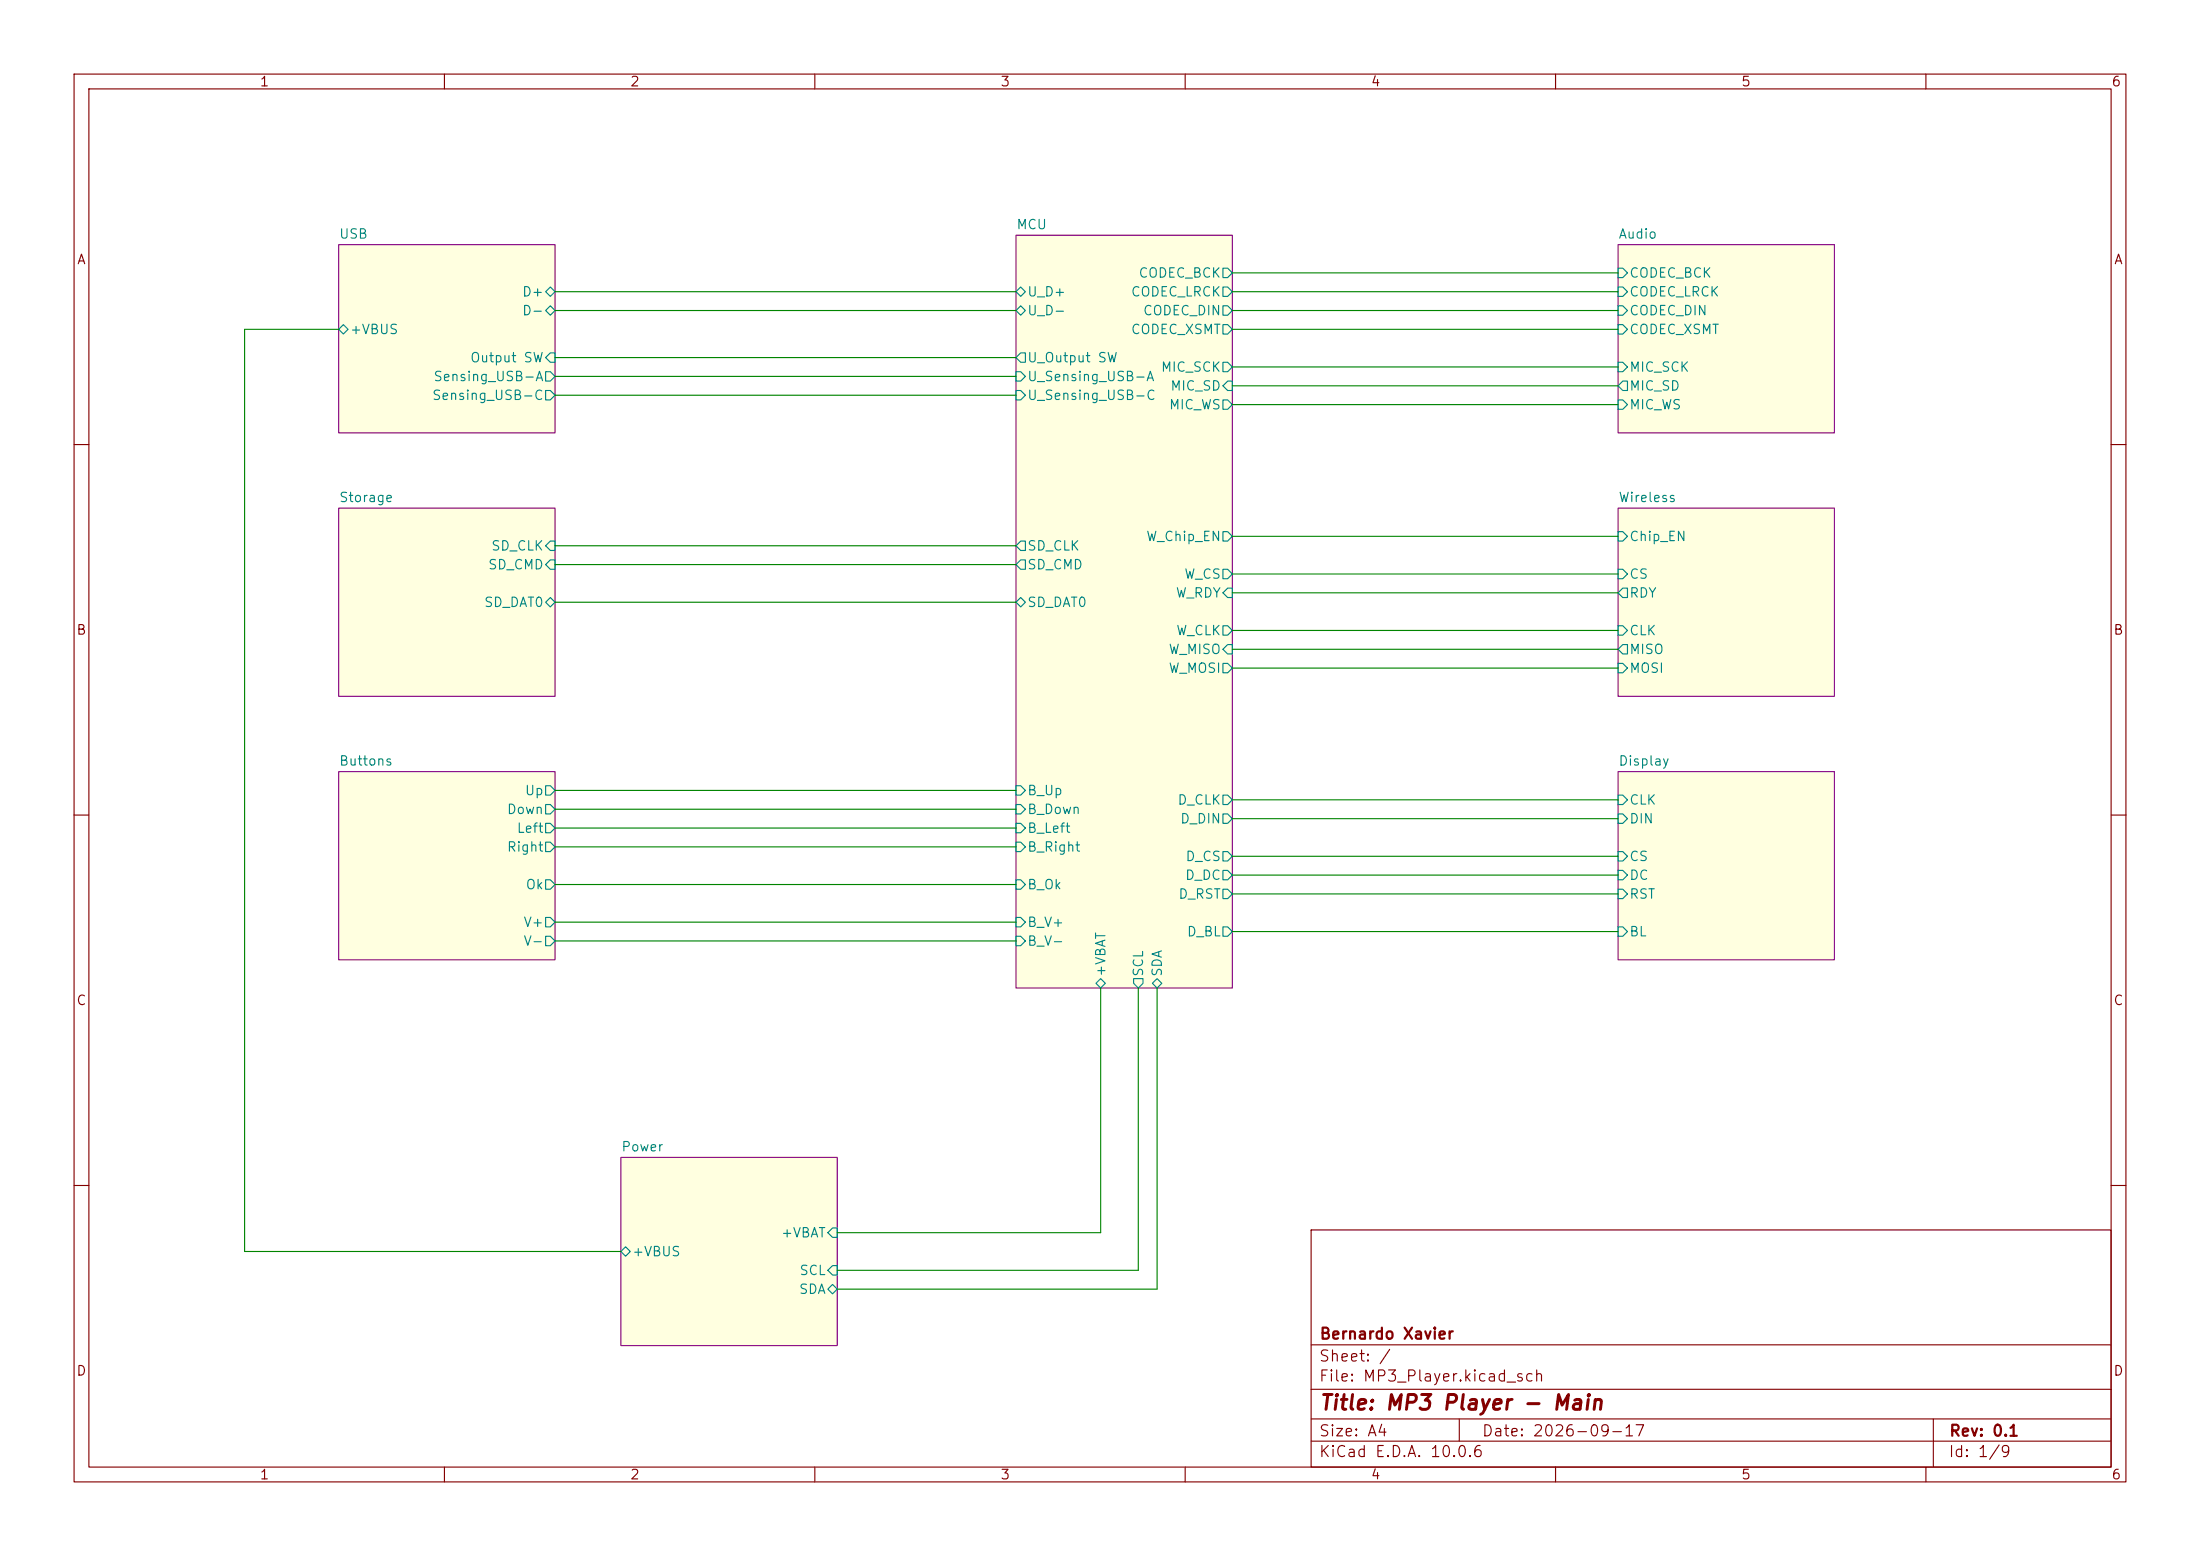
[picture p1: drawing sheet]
<svg xmlns="http://www.w3.org/2000/svg" width="297mm" height="210mm" viewBox="0 0 297 210" stroke-linecap="round" stroke-linejoin="round" font-family="sans-serif">
<g fill="none" stroke="#840000" stroke-width=".15">
<path d="M10 10h277v190h-277zM12 12h273v186h-273zM60 10v2M110 10v2M160 10v2M210 10v2M260 10v2M10 60h2M285 60h2M10 110h2M285 110h2M10 160h2"/>
<path d="M177 166h108v32h-108zM285 160h2M60 198v2M110 198v2M160 198v2M177 194.5h108M177 191.5h108M177 187.5h108M177 181.5h108M197 191.5v3M210 198v2M260 198v2"/>
<path d="M261 191.5v6.5"/>
</g>
<g fill="#ffffe0" stroke="#ffffe0" stroke-width=".14">
<path d="M45.7 33h29.2v25.4h-29.2z"/>
<path d="M45.7 104.1h29.2v25.4h-29.2z"/>
<path d="M45.7 68.6h29.2v25.4h-29.2z"/>
<path d="M83.8 156.2h29.2v25.4h-29.2z"/>
<path d="M137.2 31.8h29.2v101.6h-29.2z"/>
<path d="M218.4 104.1h29.2v25.4h-29.2z"/>
<path d="M218.4 33h29.2v25.4h-29.2z"/>
<path d="M218.4 68.6h29.2v25.4h-29.2z"/>
</g>
<path d="M45.7 33h29.2v25.4h-29.2zM137.2 31.8h29.2v101.6h-29.2zM218.4 33h29.2v25.4h-29.2zM45.7 68.6h29.2v25.4h-29.2zM218.4 68.6h29.2v25.4h-29.2zM45.7 104.1h29.2v25.4h-29.2zM218.4 104.1h29.2v25.4h-29.2zM83.8 156.2h29.2v25.4h-29.2z" fill="none" stroke="#840084" stroke-width=".15"/>
<g fill="none" stroke="#008484" stroke-width=".15">
<path d="M73.7 39.4l.6-.7 .6 .7-.6 .6zM137.2 39.4l.6-.7 .6 .7-.6 .6zM165.1 36.2h.6l.7 .6-.7 .7h-.6zM165.1 38.7h.6l.7 .7-.7 .6h-.6zM218.4 36.2h.7l.6 .6-.6 .7h-.7zM218.4 38.7h.7l.6 .7-.6 .6h-.7zM45.7 44.5l.7-.7 .6 .7-.6 .6zM73.7 41.9l.6-.6 .6 .6-.6 .6zM73.7 50.2h.6l.6 .6-.6 .6h-.6zM73.7 52.7h.6l.6 .6-.6 .7h-.6zM74.3 47.6h.6v1.3h-.6l-.6-.6zM137.2 41.9l.6-.6 .6 .6-.6 .6z"/>
<path d="M137.2 48.3l.6-.7h.6v1.3h-.6zM137.2 52.7h.6l.6 .6-.6 .7h-.6zM137.2 50.2h.6l.6 .6-.6 .6h-.6zM165.1 41.3h.6l.7 .6-.7 .6h-.6zM165.1 43.8h.6l.7 .7-.7 .6h-.6zM165.1 48.9h.6l.7 .6-.7 .7h-.6zM165.1 54h.6l.7 .6-.7 .6h-.6zM165.7 51.4h.7v1.3h-.7l-.6-.6zM218.4 54h.7l.6 .6-.6 .6h-.7zM218.4 41.3h.7l.6 .6-.6 .6h-.7zM218.4 43.8h.7l.6 .7-.6 .6h-.7zM218.4 48.9h.7l.6 .6-.6 .7h-.7z"/>
<path d="M219.1 51.4h.6v1.3h-.6l-.7-.6zM74.3 73h.6v1.3h-.6l-.6-.6zM74.3 75.6h.6v1.2h-.6l-.6-.6zM137.2 73.7l.6-.7h.6v1.3h-.6zM137.2 76.2l.6-.6h.6v1.2h-.6zM165.1 76.8h.6l.7 .7-.7 .6h-.6zM165.1 71.8h.6l.7 .6-.7 .6h-.6zM165.7 79.4h.7v1.2h-.7l-.6-.6zM218.4 76.8h.7l.6 .7-.6 .6h-.7zM218.4 71.8h.7l.6 .6-.6 .6h-.7zM219.1 79.4h.6v1.2h-.6l-.7-.6zM73.7 81.3l.6-.7 .6 .7-.6 .6z"/>
<path d="M137.2 81.3l.6-.7 .6 .7-.6 .6zM165.1 89.5h.6l.7 .7-.7 .6h-.6zM165.1 84.5h.6l.7 .6-.7 .6h-.6zM165.7 87h.7v1.3h-.7l-.6-.7zM218.4 84.5h.7l.6 .6-.6 .6h-.7zM218.4 89.5h.7l.6 .7-.6 .6h-.7zM219.1 87h.6v1.3h-.6l-.7-.7zM73.7 108.6h.6l.6 .6-.6 .7h-.6zM73.7 111.1h.6l.6 .7-.6 .6h-.6zM73.7 118.7h.6l.6 .7-.6 .6h-.6zM73.7 113.7h.6l.6 .6-.6 .6h-.6zM73.7 106h.6l.6 .7-.6 .6h-.6z"/>
<path d="M137.2 118.7h.6l.6 .7-.6 .6h-.6zM137.2 106h.6l.6 .7-.6 .6h-.6zM137.2 111.1h.6l.6 .7-.6 .6h-.6zM137.2 113.7h.6l.6 .6-.6 .6h-.6zM137.2 108.6h.6l.6 .6-.6 .7h-.6zM165.1 114.9h.6l.7 .7-.7 .6h-.6zM165.1 109.9h.6l.7 .6-.7 .6h-.6zM165.1 107.3h.6l.7 .7-.7 .6h-.6zM165.1 117.5h.6l.7 .6-.7 .6h-.6zM218.4 107.3h.7l.6 .7-.6 .6h-.7zM218.4 114.9h.7l.6 .7-.6 .6h-.7zM218.4 117.5h.7l.6 .6-.6 .6h-.7z"/>
<path d="M218.4 109.9h.7l.6 .6-.6 .6h-.7zM73.7 123.8h.6l.6 .7-.6 .6h-.6zM73.7 126.4h.6l.6 .6-.6 .6h-.6zM137.2 123.8h.6l.6 .7-.6 .6h-.6zM137.2 126.4h.6l.6 .6-.6 .6h-.6zM148 132.7l.6-.6 .6 .6-.6 .7zM153 132.1h1.3v.6l-.6 .7-.7-.7zM155.6 132.7l.6-.6 .6 .6-.6 .7zM165.1 120h.6l.7 .7-.7 .6h-.6zM165.1 125.1h.6l.7 .6-.7 .7h-.6zM218.4 125.1h.7l.6 .6-.6 .7h-.7zM218.4 120h.7l.6 .7-.6 .6h-.7z"/>
<path d="M83.8 168.9l.7-.6 .6 .6-.6 .6zM111.8 174l.6-.6 .6 .6-.6 .6zM112.4 170.8h.6v1.3h-.6l-.6-.6zM112.4 165.7h.6v1.3h-.6l-.6-.6z"/>
</g>
<g fill="none" stroke="#008400" stroke-width=".15">
<path d="M74.9 39.4h62.3M166.4 39.4h52M166.4 36.8h52M45.7 44.5h-12.7v124.4h50.8M74.9 50.8h62.3M74.9 53.3h62.3M74.9 41.9h62.3M74.9 48.3h62.3M166.4 44.5h52M166.4 41.9h52M166.4 49.5h52M166.4 52.1h52"/>
<path d="M166.4 54.6h52M74.9 76.2h62.3M74.9 73.7h62.3M166.4 77.5h52M166.4 72.4h52M74.9 81.3h62.3M166.4 85.1h52M166.4 87.6h52M166.4 80h52M166.4 90.2h52M74.9 111.8h62.3M74.9 114.3h62.3"/>
<path d="M74.9 119.4h62.3M74.9 106.7h62.3M74.9 109.2h62.3M166.4 108h52M166.4 110.5h52M166.4 118.1h52M166.4 115.6h52M74.9 127h62.3M74.9 124.5h62.3M148.6 133.4v33h-35.6M153.7 133.4v38.1h-40.7M156.2 133.4v40.6h-43.2"/>
<path d="M166.4 120.7h52M166.4 125.7h52"/>
</g>
<text font-size="2" fill="#840000" x="178" y="190.8">Title: MP3 Player - Main</text>
<g font-size="1.5" fill="#840000">
<text x="178" y="184.1">Sheet: /</text>
<text x="178" y="181.1">Bernardo Xavier</text>
<text x="178" y="186.8">File: MP3_Player.kicad_sch</text>
<text x="178" y="197">KiCad E.D.A. 10.0.6</text>
<text x="178" y="194.2">Size: A4</text>
<text x="200" y="194.2">Date: 2026-09-17</text>
<text x="263" y="197">Id: 1/9</text>
<text x="263" y="194.2">Rev: 0.1</text>
</g>
<g font-size="1.3" fill="#840000">
<text x="35" y="12">1</text>
<text x="85" y="12">2</text>
<text x="135" y="12">3</text>
<text x="185" y="12">4</text>
<text x="235" y="12">5</text>
<text x="285" y="12">6</text>
<text x="10.3" y="36">A</text>
<text x="285.3" y="36">A</text>
<text x="10.2" y="86">B</text>
<text x="285.2" y="86">B</text>
<text x="10.2" y="136">C</text>
<text x="285.2" y="136">C</text>
<text x="10.2" y="186">D</text>
<text x="285.2" y="186">D</text>
<text x="35" y="200">1</text>
<text x="85" y="200">2</text>
<text x="135" y="200">3</text>
<text x="185" y="200">4</text>
<text x="235" y="200">5</text>
<text x="285" y="200">6</text>
</g>
<g font-size="1.3" fill="#008484">
<text x="45.7" y="32.5">USB</text>
<text x="137.1" y="31.3">MCU</text>
<text x="218.4" y="32.5">Audio</text>
<text x="70.4" y="40.3">D+</text>
<text x="138.6" y="40.3">U_D+</text>
<text x="152.6" y="40.3">CODEC_LRCK</text>
<text x="153.6" y="37.8">CODEC_BCK</text>
<text x="219.9" y="37.8">CODEC_BCK</text>
<text x="219.9" y="40.3">CODEC_LRCK</text>
<text x="47.2" y="45.4">+VBUS</text>
<text x="70.4" y="42.9">D-</text>
<text x="138.6" y="42.9">U_D-</text>
<text x="152.6" y="45.4">CODEC_XSMT</text>
<text x="154.2" y="42.9">CODEC_DIN</text>
<text x="219.9" y="42.9">CODEC_DIN</text>
<text x="219.9" y="45.4">CODEC_XSMT</text>
<text x="58.4" y="51.8">Sensing_USB-A</text>
<text x="63.4" y="49.2">Output SW</text>
<text x="138.6" y="49.2">U_Output SW</text>
<text x="138.6" y="51.8">U_Sensing_USB-A</text>
<text x="156.6" y="50.5">MIC_SCK</text>
<text x="157.9" y="53">MIC_SD</text>
<text x="219.9" y="53">MIC_SD</text>
<text x="219.9" y="50.5">MIC_SCK</text>
<text x="58.2" y="54.3">Sensing_USB-C</text>
<text x="138.6" y="54.3">U_Sensing_USB-C</text>
<text x="157.7" y="55.6">MIC_WS</text>
<text x="219.9" y="55.6">MIC_WS</text>
<text x="45.7" y="68.1">Storage</text>
<text x="218.4" y="68.1">Wireless</text>
<text x="65.8" y="77.2">SD_CMD</text>
<text x="66.2" y="74.6">SD_CLK</text>
<text x="138.6" y="74.6">SD_CLK</text>
<text x="138.6" y="77.2">SD_CMD</text>
<text x="154.6" y="73.4">W_Chip_EN</text>
<text x="219.9" y="73.4">Chip_EN</text>
<text x="65.3" y="82.2">SD_DAT0</text>
<text x="138.6" y="82.2">SD_DAT0</text>
<text x="158.6" y="81">W_RDY</text>
<text x="159.8" y="78.4">W_CS</text>
<text x="219.9" y="78.4">CS</text>
<text x="219.9" y="81">RDY</text>
<text x="157.7" y="88.6">W_MISO</text>
<text x="158.7" y="86.1">W_CLK</text>
<text x="219.9" y="88.6">MISO</text>
<text x="219.9" y="86.1">CLK</text>
<text x="157.7" y="91.1">W_MOSI</text>
<text x="219.9" y="91.1">MOSI</text>
<text x="45.7" y="103.6">Buttons</text>
<text x="70.8" y="107.6">Up</text>
<text x="138.6" y="107.6">B_Up</text>
<text x="218.4" y="103.6">Display</text>
<text x="68.3" y="110.2">Down</text>
<text x="69.7" y="112.7">Left</text>
<text x="138.6" y="112.7">B_Left</text>
<text x="138.6" y="110.2">B_Down</text>
<text x="158.9" y="108.9">D_CLK</text>
<text x="159.2" y="111.5">D_DIN</text>
<text x="219.9" y="108.9">CLK</text>
<text x="219.9" y="111.5">DIN</text>
<text x="68.3" y="115.3">Right</text>
<text x="138.6" y="115.3">B_Right</text>
<text x="159.9" y="119.1">D_DC</text>
<text x="160" y="116.5">D_CS</text>
<text x="219.9" y="116.5">CS</text>
<text x="219.9" y="119.1">DC</text>
<text x="70.6" y="125.4">V+</text>
<text x="70.9" y="120.3">Ok</text>
<text x="138.6" y="120.3">B_Ok</text>
<text x="138.6" y="125.4">B_V+</text>
<text x="159" y="121.6">D_RST</text>
<text x="219.9" y="121.6">RST</text>
<text x="70.6" y="128">V-</text>
<text x="138.6" y="128">B_V-</text>
<text x="149.6" y="131.9" transform="rotate(-90 149.6 131.9)">+VBAT</text>
<text x="154.6" y="131.9" transform="rotate(-90 154.6 131.9)">SCL</text>
<text x="157.2" y="131.9" transform="rotate(-90 157.2 131.9)">SDA</text>
<text x="160.1" y="126.7">D_BL</text>
<text x="219.9" y="126.7">BL</text>
<text x="83.8" y="155.7">Power</text>
<text x="105.4" y="167.3">+VBAT</text>
<text x="85.3" y="169.9">+VBUS</text>
<text x="107.8" y="172.4">SCL</text>
<text x="107.8" y="175">SDA</text>
</g>
</svg>
